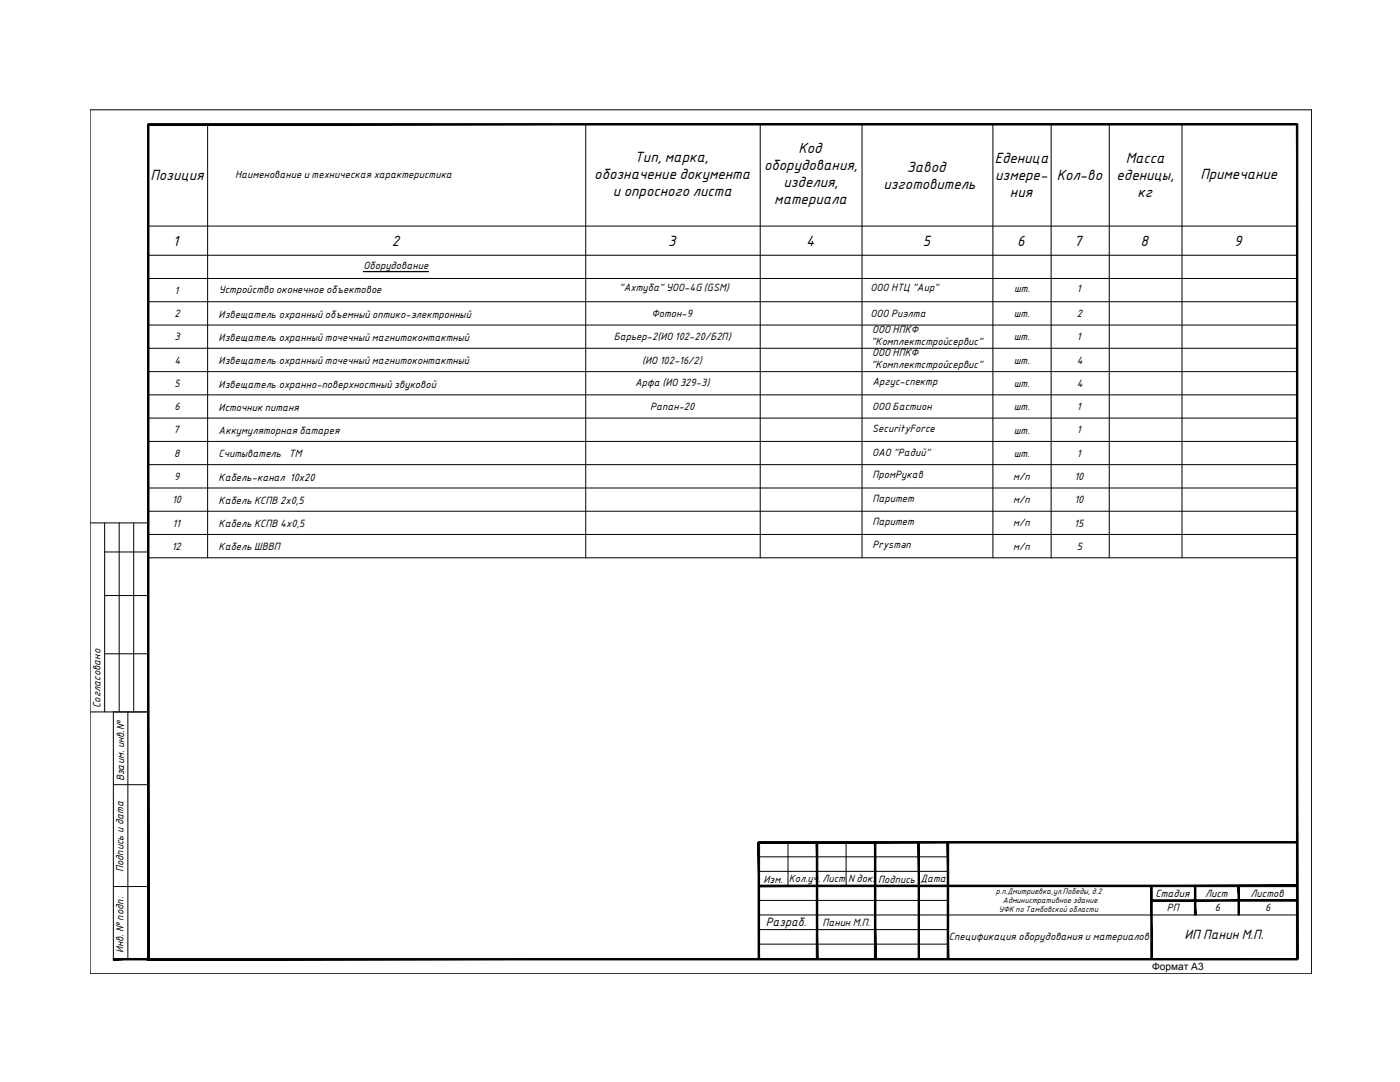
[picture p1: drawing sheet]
<svg xmlns="http://www.w3.org/2000/svg" width="279mm" height="216mm" viewBox="0 0 279 216" stroke-linecap="round" stroke-linejoin="round" font-family="sans-serif">
<!-- layer: DESC -->
<g fill="none" stroke="#000" stroke-width=".2">
<path d="M18 21.9h243.8v172.4h-243.8zM41.4 24.8v86.5M116.9 24.8v86.5M151.7 24.8v86.5M172 24.8v86.5M198.2 24.8v86.5M209.8 24.8v86.5M221.4 24.8v86.5M235.9 24.8v86.5M29.6 50.9h229.3M29.6 55.6h229.3M29.6 45.1h229.3"/>
<path d="M29.6 69.5h229.3M29.6 60.2h229.3M29.6 64.9h229.3M29.6 74.2h229.3M29.6 78.8h229.3M29.6 92.7h229.3M29.6 88.1h229.3M29.6 97.4h229.3M29.6 83.4h229.3M18 104.3h11.6M20.9 104.3v37.8M20.9 110.1h8.7"/>
<path d="M20.9 118.8h8.7M23.8 104.3v37.8M26.7 104.3v37.8M29.6 106.6h229.3M29.6 102h229.3M29.6 111.3h229.3M20.9 130.5h8.7M18 142.1h11.6M22.6 156.6h7M22.6 142.1v49.3M25.5 142.1v49.3M22.6 176.9h7"/>
<path d="M151.4 179.7h37.8M151.4 173.9h37.8M151.4 171h37.8M157.3 168.1v8.7M168.9 168.1v8.7M151.4 182.6h107.4M151.4 188.4h37.8M151.4 185.5h37.8"/>
</g>
<g fill="#000" stroke="#000" stroke-width=".2">
<path d="M29.4 24.8l.3 166.5v-166.5zM29.4 24.8l.3 166.5-.3 .2zM29.4 191.5l229.5-.2h-229.2zM29.4 191.5l229.5-.2v.2z"/>
<path d="M29.6 24.9h229.3v-.2zM29.6 24.7h229.3l-229.3 .2z"/>
<path d="M151.4 176.6v.3l107.4-.3zM151.4 176.9l107.4-.3v.3z"/>
<path d="M151.4 167.9v.3l107.4-.3zM151.4 168.2l107.4-.3v.3z"/>
<path d="M151.3 168.1l.3 23.2v-23.2zM151.3 168.1l.3 23.2h-.3z"/>
<path d="M162.9 168.1l.3 23.3v-23.3zM162.9 168.1l.3 23.3h-.3z"/>
<path d="M174.5 168.1l.3 23.2v-23.2zM174.5 168.1l.3 23.2h-.3z"/>
<path d="M183.2 168.1l.3 23.2v-23.2zM183.2 168.1l.3 23.2h-.3z"/>
<path d="M189 168.1l.3 23.2v-23.2zM189 168.1l.3 23.2h-.3z"/>
<path d="M229.8 179.5v.3l29-.3zM229.8 179.8l29-.3v.3z"/>
<path d="M22.6 191.3v.2l7-.2zM22.6 191.5l7-.2v.2z"/>
<path d="M229.7 176.8v14.6h.2zM229.7 176.8h.2v14.6z"/>
<path d="M238.4 176.8v5.8h.3zM238.4 176.8h.3v5.8z"/>
<path d="M247.1 176.8v5.8h.3zM247.1 176.8h.3v5.8z"/>
<path d="M258.7 24.8v166.6h.3zM258.7 24.8h.3v166.6z"/>
</g>
<path d="M72.6 54.2h12.9" fill="none" stroke="#000" stroke-width=".25"/>
<g font-size="2.8">
<text x="30" y="35.8">Позиция</text>
<text x="118.6" y="35.7">обозначение документа</text>
<text x="126.6" y="32.3">Тип, марка,</text>
<text x="152.5" y="34">оборудования,</text>
<text x="159.3" y="30.6">Код</text>
<text x="181" y="34.3">Завод</text>
<text x="198.5" y="32.6">Еденица</text>
<text x="198.6" y="36">измере-</text>
<text x="210.9" y="36">Кол-во</text>
<text x="222.8" y="36">еденицы,</text>
<text x="224.7" y="32.6">Масса</text>
<text x="239.6" y="35.7">Примечание</text>
<text x="122.3" y="39.1">и опросного листа</text>
<text x="154.5" y="40.8">материала</text>
<text x="156.4" y="37.4">изделия,</text>
<text x="176.3" y="37.7">изготовитель</text>
<text x="201.6" y="39.4">ния</text>
<text x="227" y="39.4">кг</text>
<text x="34.5" y="49.1">1</text>
<text x="78.2" y="49.1">2</text>
<text x="133.3" y="49.1">3</text>
<text x="160.9" y="49.1">4</text>
<text x="184.1" y="49.1">5</text>
<text x="203" y="49.1">6</text>
<text x="214.4" y="49">7</text>
<text x="227.6" y="49.1">8</text>
<text x="246.3" y="49.1">9</text>
</g>
<text font-size="2.6" x="236.4" y="187.3">ИП Панин М.П.</text>
<text font-size="2.3" x="152.8" y="184.7">Разраб.</text>
<g font-size="2">
<text x="46.9" y="35.5">Наименование и техническая характеристика</text>
<text x="72.6" y="53.7">Оборудование</text>
<text x="34.8" y="58.6">1</text>
<text x="43.7" y="58.4">Устройство оконечное объектовое</text>
<text x="123.6" y="58.1">&quot;Ахтуба&quot; УОО-4G (GSM)</text>
<text x="173.8" y="58.1">ООО НТЦ &quot;Аир&quot;</text>
<text x="202.4" y="58.3">шт.</text>
<text x="214.9" y="58.2">1</text>
<text x="34.8" y="63.3">2</text>
<text x="43.6" y="63.5">Извещатель охранный объемный оптико-электронный</text>
<text x="130" y="63.3">Фотон-9</text>
<text x="173.7" y="63.2">ООО Риэлта</text>
<text x="202.3" y="63.3">шт.</text>
<text x="214.9" y="63.3">2</text>
<text x="34.8" y="67.9">3</text>
<text x="43.6" y="68.1">Извещатель охранный точечный магнитоконтактный</text>
<text x="122.5" y="67.8">Барьер-2(ИО 102-20/Б2П)</text>
<text x="173.9" y="68.8">&quot;Комплектстройсервис&quot;</text>
<text x="174" y="66.4">ООО НПКФ</text>
<text x="174" y="71">ООО НПКФ</text>
<text x="202.3" y="67.9">шт.</text>
<text x="214.9" y="67.9">1</text>
<text x="34.8" y="72.5">4</text>
<text x="34.8" y="77.2">5</text>
<text x="43.6" y="72.7">Извещатель охранный точечный магнитоконтактный</text>
<text x="43.6" y="77.3">Извещатель охранно-поверхностный звуковой</text>
<text x="126.8" y="77.1">Арфа (ИО 329-3)</text>
<text x="128.2" y="72.5">(ИО 102-16/2)</text>
<text x="173.9" y="73.5">&quot;Комплектстройсервис&quot;</text>
<text x="174.1" y="76.9">Аргус-спектр</text>
<text x="202.3" y="72.7">шт.</text>
<text x="202.3" y="77.2">шт.</text>
<text x="214.9" y="72.5">4</text>
<text x="214.9" y="77.2">4</text>
<text x="34.8" y="81.8">6</text>
<text x="43.6" y="82">Источник питаня</text>
<text x="129.7" y="81.8">Рапан-20</text>
<text x="174" y="81.8">ООО Бастион</text>
<text x="202.3" y="81.8">шт.</text>
<text x="214.9" y="81.8">1</text>
<text x="34.6" y="86.5">7</text>
<text x="43.6" y="86.6">Аккумуляторная батарея</text>
<text x="174.1" y="86.2">SecurityForce</text>
<text x="202.3" y="86.6">шт.</text>
<text x="214.9" y="86.5">1</text>
<text x="34.7" y="95.8">9</text>
<text x="34.8" y="91.1">8</text>
<text x="43.6" y="91.3">Считыватель</text>
<text x="43.6" y="95.9">Кабель-канал 10х20</text>
<text x="57.6" y="91.3">ТМ</text>
<text x="174" y="91">ОАО &quot;Радий&quot;</text>
<text x="174.1" y="95.5">ПромРукав</text>
<text x="202.2" y="95.8">м/п</text>
<text x="202.3" y="91.1">шт.</text>
<text x="214.4" y="95.8">10</text>
<text x="214.9" y="91.1">1</text>
<text x="34.3" y="100.4">10</text>
<text x="43.6" y="100.5">Кабель КСПВ 2х0,5</text>
<text x="174.1" y="100.1">Паритет</text>
<text x="202.2" y="100.4">м/п</text>
<text x="214.4" y="100.4">10</text>
<text x="34.4" y="105.1">11</text>
<text x="43.6" y="105.2">Кабель КСПВ 4х0,5</text>
<text x="174.1" y="104.8">Паритет</text>
<text x="202.2" y="105">м/п</text>
<text x="214.4" y="105.1">15</text>
<text x="34.3" y="109.7">12</text>
<text x="43.6" y="109.8">Кабель ШВВП</text>
<text x="174.1" y="109.4">Prysman</text>
<text x="202.2" y="109.7">м/п</text>
<text x="214.9" y="109.7">5</text>
<text x="20" y="141.2" transform="rotate(-90 20 141.2)">Cогласовано</text>
<text x="24.8" y="155.9" transform="rotate(-90 24.8 155.9)">Взаим. инв.№</text>
<text x="24.7" y="174.1" transform="rotate(-90 24.7 174.1)">Подпись и дата</text>
<text x="152.4" y="176.2">Изм.</text>
<text x="157.4" y="176">Кол.уч.</text>
<text x="164.1" y="176.1">Лист</text>
<text x="169.3" y="176.1">N док.</text>
<text x="175.3" y="176.2">Подпись</text>
<text x="183.7" y="176">Дата</text>
<text x="230.6" y="179">Стадия</text>
<text x="240.5" y="178.9">Лист</text>
<text x="249.6" y="178.9">Листов</text>
<text x="164.1" y="184.7">Панин М.П.</text>
<text x="232.8" y="181.7">РП</text>
<text x="242.4" y="181.7">6</text>
<text x="252.5" y="181.7">6</text>
<text x="24.7" y="190.2" transform="rotate(-90 24.7 190.2)">Инв. № подп.</text>
<text x="189.4" y="187.5">Спецификация оборудования и материалов</text>
<text x="229.9" y="193.5">Формат А3</text>
</g>
<g font-size="1.5">
<text x="198.8" y="178.4">р.п.Дмитриевка,ул.Победы, д.2</text>
<text x="199.3" y="182.1">УФК по Тамбовской области</text>
<text x="200.1" y="180.2">Административное здание</text>
</g>
</svg>
